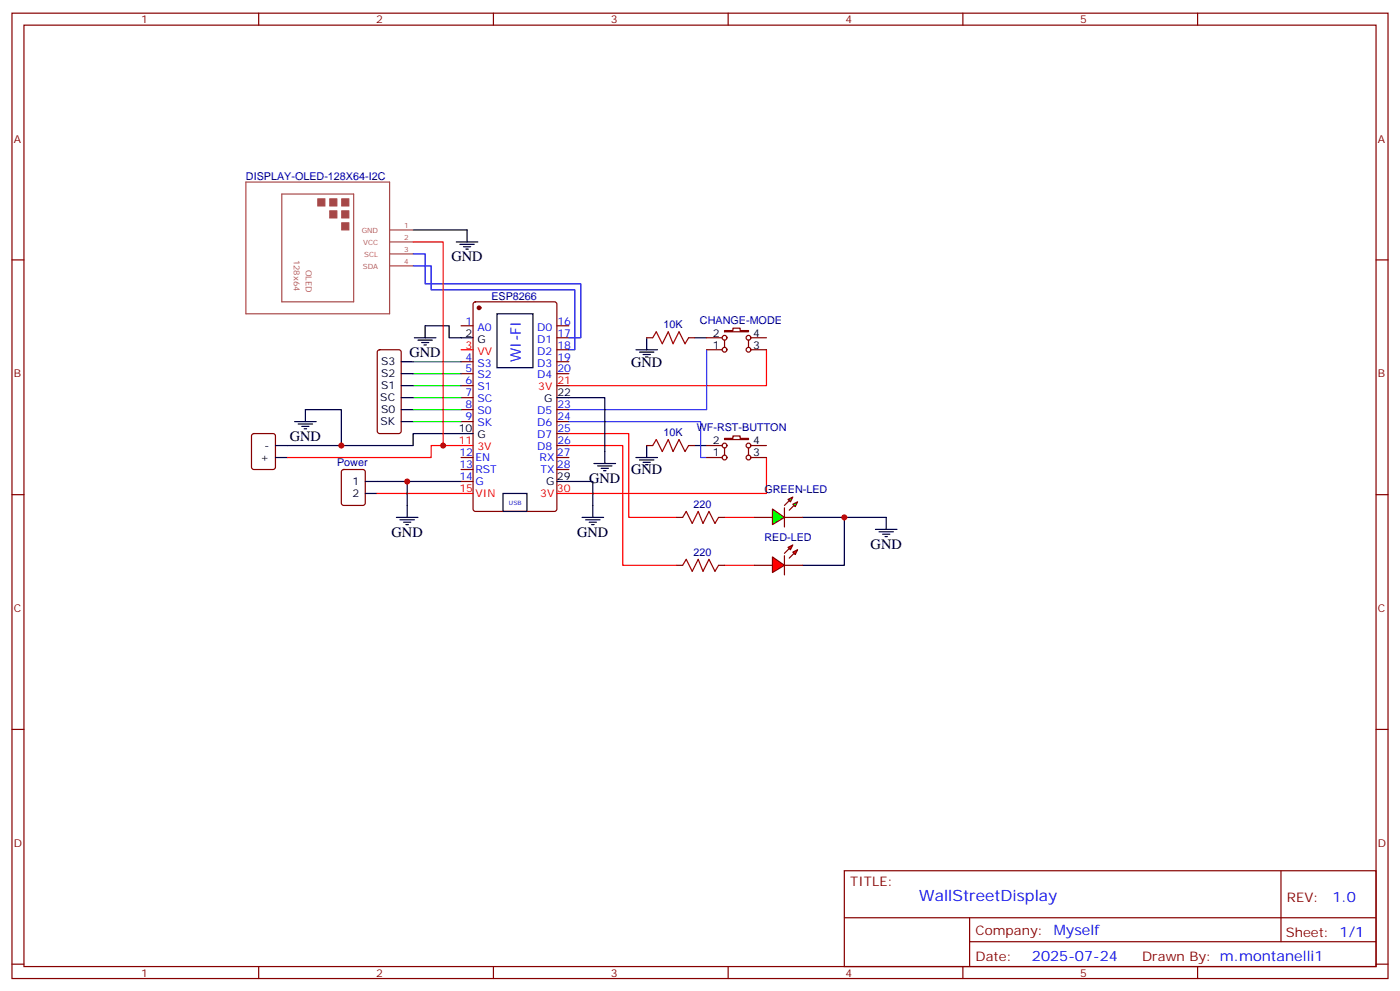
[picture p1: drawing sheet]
<svg xmlns="http://www.w3.org/2000/svg" width="412mm" height="292mm" viewBox="0 0 412 292" stroke-linecap="round" stroke-linejoin="round" font-family="sans-serif">
<g fill="none" stroke="#870000" stroke-width=".35">
<path d="M3.5 3.9h405.4v284.3h-405.4zM7.1 7.4h398.2v277.3h-398.2zM76.2 3.9v3.5M145.3 3.9v3.5M214.5 3.9v3.5M283.6 3.9v3.5M352.8 3.9v3.5M3.5 76.6h3.6M405.3 76.6h3.6M135.8 96h3.5M139.6 89.1l.5-.2h23.2l.7 .4v60.6l-.4 .7h-23.5l-.7-.4-.1-60.6zM164 96h3.6"/>
<path d="M164 99.5h3.6M135.8 106.5h3.5M135.8 110.1h3.5M135.8 113.6h3.5M135.8 117.1h3.5M164 106.5h3.6M164 110.1h3.6M164 113.6h3.6M164 103h3.6M100.8 138.5l.4-.2h5.7l.6 .4 .1 9.5-.5 .6-5.9 .1-.6-.5-.1-9.4zM135.8 120.7h3.5M135.8 124.2h3.5"/>
<path d="M135.8 134.8h3.5M135.8 138.3h3.5M164 120.7h3.6M164 124.2h3.6M164 131.2h3.6M164 127.7h3.6M164 134.8h3.6M164 138.3h3.6M3.5 145.7h3.6M135.8 141.8h3.5M405.3 145.7h3.6M3.5 214.8h3.6"/>
<path d="M405.3 214.8h3.6M248.7 256.5h156.6v28.2h-156.6zM377.3 256.5v20.9M248.7 270.3h156.5M285.6 277.4h119.6M285.6 270.3v14.1M3.5 284h3.6M76.2 284.7v3.5M145.3 284.7v3.5M214.5 284.7v3.5M283.6 284.7v3.5M352.8 284.7v3.5"/>
<path d="M405.3 284h3.6"/>
</g>
<circle cx="141.1" cy="90.7" r=".53" fill="#870000" stroke="#870000" stroke-width=".35"/>
<g fill="none" stroke="#000" stroke-width=".35">
<path d="M135.8 99.5h3.5M146.4 92.4h10.6v15.9h-10.6zM190.5 99.5v3.5M204.6 99.5h3.5M164 117.1h3.6M187.3 103h6.4M188.4 103.7h4.2M189.4 104.4h2.2M190.1 105.1h.8M135.8 127.7h3.5M187.3 134.8h6.4M188.4 135.5h4.2"/>
<path d="M189.4 136.2h2.2M190.1 136.9h.8M190.5 131.2v3.6M204.6 131.2h3.5M107.6 141.8h28.2M107.6 145.3h3.5M148.2 145.3h7v5.3h-7zM164 141.8h3.6M236.4 152.4h24.7v3.5M248.7 152.4v14.1h-12.3M257.9 155.9h6.3M258.9 156.6h4.3"/>
<path d="M260 157.3h2.1M260.7 158h.7"/>
</g>
<path d="M135.8 103h3.5M225.8 103v10.6h-58.2M135.8 131.2h3.5M167.6 127.7h17.6v24.7h14.1M167.6 131.2h15.8v35.3h15.9M225.8 134.8v10.5h-61.8M111.1 145.3h28.2M213.4 152.4h8.8M213.4 166.5h8.8" fill="none" stroke="#f00" stroke-width=".35"/>
<path d="M121.7 78.3h5.3v7.1h42.3v17.6h-1.7M121.7 74.8h3.5v8.8h45.9v15.9h-3.5M208.1 103v17.7h-40.5M167.6 124.2h38.8v10.6h1.7" fill="none" stroke="#00f" stroke-width=".35"/>
<g fill="#f00" stroke="#870000" stroke-width=".35">
<path d="M227.5 164l3.6 2.5-3.6 2.1z"/>
<path d="M231.1 163.7v5.6z"/>
</g>
<g fill="#870000" stroke="#870000" stroke-width=".35">
<path d="M231.1 163l1.4-1.4z"/>
<path d="M232.5 164.4l1.4-1.4z"/>
</g>
<g fill="#f00" stroke="#870000" stroke-width=".35">
<path d="M232.1 161.2l1.4-.7-.7 1.4z"/>
<path d="M233.5 162.6l1.4-.7-.7 1.4z"/>
</g>
<path d="M222.2 152.4h5.3M231.1 152.4h5.3M222.2 166.5h5.3M231.1 166.5h5.3" fill="none" stroke="#870000" stroke-width=".35"/>
<g fill="#0f0" stroke="#870000" stroke-width=".35">
<path d="M233.5 148.5l1.4-.7-.7 1.4z"/>
<path d="M232.1 147.1l1.4-.7-.7 1.4z"/>
</g>
<g fill="#870000" stroke="#870000" stroke-width=".35">
<path d="M232.5 150.3l1.4-1.4z"/>
<path d="M231.1 148.9l1.4-1.4z"/>
</g>
<path d="M231.1 149.6v5.6z" fill="#f00" stroke="#870000" stroke-width=".35"/>
<path d="M227.5 149.9l3.6 2.5-3.6 2.1z" fill="#0f0" stroke="#870000" stroke-width=".35"/>
<g fill="none" stroke="#870000" stroke-width=".35">
<path d="M190.5 99.5h1.8M202.8 99.5h1.8M208.1 99.5h4.6M213.4 97.4h2.5v-.7h2.1v.7h2.5v.3h-7.1zM221.2 99.5h4.6M111.4 103.2l.4-.2h5.7l.6 .4 .1 23.6-.5 .7h-5.9l-.6-.5-.1-23.5zM208.1 103h4.6M213.4 100.2v2.1M220.5 100.2v2.1M221.2 103h4.6M74.3 127.9l.5-.2h5.6l.7 .4v9.5l-.4 .6-5.9 .1-.7-.5v-9.4zM190.5 131.2h1.8"/>
<path d="M202.8 131.2h1.8M208.1 134.8h4.6M208.1 131.2h4.6M213.4 129.1h2.5v-.7h2.1v.7h2.5v.4h-7.1zM213.4 131.9v2.2M220.5 131.9v2.2M221.2 134.8h4.6M221.2 131.2h4.6M199.3 152.4h1.8M211.7 152.4h1.7M199.3 166.5h1.8M211.7 166.5h1.7"/>
<circle cx="213.4" cy="99.5" r=".71"/>
<circle cx="220.5" cy="99.5" r=".71"/>
<circle cx="213.4" cy="103" r=".71"/>
<circle cx="220.5" cy="103" r=".71"/>
<circle cx="213.4" cy="131.2" r=".71"/>
<circle cx="213.4" cy="134.8" r=".71"/>
<circle cx="220.5" cy="134.8" r=".71"/>
<circle cx="220.5" cy="131.2" r=".71"/>
</g>
<path d="M192.3 99.5l1-1.8 1.8 3.5 1.7-3.5 1.5 3.5 1.7-3.5 1.8 3.5 1-1.7M192.3 131.2l1-1.7 1.8 3.5 1.7-3.5 1.5 3.5 1.7-3.5 1.8 3.5 1-1.8M201.1 152.4l1-1.8 1.8 3.6 1.8-3.6 1.4 3.6 1.7-3.6 1.8 3.6 1.1-1.8M201.1 166.5l1-1.8 1.8 3.6 1.8-3.6 1.4 3.6 1.7-3.6 1.8 3.6 1.1-1.8" fill="none" stroke="#a10000" stroke-width=".35"/>
<g fill="none" stroke="#000" stroke-width=".35">
<path d="M121.7 67.7h15.9v3.6M134.4 71.3h6.4M135.5 72h4.2M136.5 72.7h2.1M137.2 73.4h.7M122.1 99.5h6.3M125.2 99.5v-3.5h7.1v3.5h3.5M118.2 117.1h3.5M118.2 113.6h3.5M118.2 110.1h3.5M118.2 106.5h3.5M123.1 100.2h4.3"/>
<path d="M124.2 100.9h2.1M124.9 101.6h.7M167.6 117.1h10.6v19.4M81.1 134.8h3.6M86.8 124.2h6.3M87.8 124.9h4.3M88.9 125.6h2.1M89.6 126.3h.7M90 124.2v-3.5h10.5v10.5M118.2 124.2h3.5M118.2 120.7h3.5M135.8 127.7h-14.1v3.5h-40.6"/>
<path d="M175 136.5h6.3M176 137.2h4.3M177.1 137.9h2.1M177.8 138.6h.7M116.8 152.4h6.3M117.8 153.1h4.3M118.9 153.8h2.1M119.6 154.5h.7M119.9 141.8v10.6M167.6 141.8h7v10.6M171.4 152.4h6.4M172.5 153.1h4.2"/>
<path d="M173.6 153.8h2.1M174.3 154.5h.7"/>
</g>
<path d="M121.7 71.3h8.8v59.9M135.8 131.2h-8.8v3.6h-42.3" fill="none" stroke="#f00" stroke-width=".35"/>
<path d="M121.7 106.5h14.1M121.7 110.1h14.1M121.7 113.6h14.1M121.7 117.1h14.1M121.7 120.7h14.1M121.7 124.2h14.1" fill="none" stroke="#008700" stroke-width=".35"/>
<path d="M72.4 53.6h42.4v38.8h-42.4zM83 57.2h21.2v31.7h-21.2zM114.8 67.7h6.9M114.8 71.3h6.9M114.8 74.8h6.9M114.8 78.3h6.9" fill="none" stroke="#a64a4a" stroke-width=".35"/>
<g fill="#a64a4a" stroke="#a64a4a" stroke-width=".29">
<path d="M100.7 58.6h2.1v2.1h-2.1z"/>
<path d="M100.7 62.1h2.1v2.1h-2.1z"/>
<path d="M97.1 58.6h2.1v2.1h-2.1z"/>
<path d="M100.7 65.6h2.1v2.1h-2.1z"/>
<path d="M93.6 58.6h2.1v2.1h-2.1z"/>
<path d="M97.1 62.1h2.1v2.1h-2.1z"/>
</g>
<g fill="#c00">
<circle cx="248.7" cy="152.4" r=".88"/>
<circle cx="100.5" cy="131.2" r=".88"/>
<circle cx="119.9" cy="141.8" r=".88"/>
<circle cx="130.5" cy="131.2" r=".88"/>
</g>
<text font-size="4.6" fill="#00f" x="270.8" y="265.5">WallStreetDisplay</text>
<g font-size="4.2">
<text x="133" y="76.9">GND</text>
<text x="120.6" y="105.1">GND</text>
<text x="185.9" y="108">GND</text>
<text x="85.4" y="129.8">GND</text>
<text x="173.6" y="142.2">GND</text>
<text x="185.9" y="139.7">GND</text>
<text x="115.4" y="158">GND</text>
<text x="170" y="158">GND</text>
<text x="256.5" y="161.6">GND</text>
</g>
<g font-size="4.2" fill="#00f">
<text x="153.5" y="106.5" transform="rotate(-90 153.5 106.5)">WI-FI</text>
<text x="392.5" y="265.7">1.0</text>
<text x="310.4" y="275.5">Myself</text>
<text x="304" y="283.1">2025-07-24</text>
</g>
<g font-size="3.9" fill="#800">
<text x="250.5" y="261.1">TITLE:</text>
<text x="379.1" y="265.7">REV:</text>
<text x="287.4" y="275.3">Company:</text>
<text x="378.7" y="275.9">Sheet: 1/1</text>
<text x="287.4" y="282.9">Date:</text>
<text x="336.4" y="283">Drawn By: m.montanelli1</text>
</g>
<g font-size="3.2" fill="#800">
<text x="41.6" y="6.9">1</text>
<text x="110.8" y="6.9">2</text>
<text x="179.9" y="6.9">3</text>
<text x="249.1" y="6.9">4</text>
<text x="318.2" y="6.9">5</text>
<text x="4.1" y="42">A</text>
<text x="405.9" y="42">A</text>
<text x="4.1" y="111.1">B</text>
<text x="405.9" y="111.1">B</text>
<text x="4.1" y="180.3">C</text>
<text x="405.9" y="180.3">C</text>
<text x="4.1" y="249.4">D</text>
<text x="405.9" y="249.4">D</text>
<text x="41.6" y="287.7">1</text>
<text x="110.8" y="287.7">2</text>
<text x="179.9" y="287.7">3</text>
<text x="249.1" y="287.7">4</text>
<text x="318.2" y="287.7">5</text>
</g>
<g font-size="3.2" fill="#000080">
<text x="72.4" y="53">DISPLAY-OLED-128X64-I2C</text>
<text x="144.7" y="88.3">ESP8266</text>
<text x="206.2" y="95.3">CHANGE-MODE</text>
<text x="195.4" y="96.7">10K</text>
<text x="195.4" y="128.4">10K</text>
<text x="205.2" y="127.1">WF-RST-BUTTON</text>
<text x="99.3" y="137.2">Power</text>
<text x="204.3" y="149.6">220</text>
<text x="225.2" y="145.3">GREEN-LED</text>
<text x="225.2" y="159.5">RED-LED</text>
<text x="204.3" y="163.7">220</text>
</g>
<g font-size="3.2" fill="#00f">
<text x="137.2" y="95.6">1</text>
<text x="164.2" y="95.6">16</text>
<text x="140.7" y="97.4">A0</text>
<text x="158.3" y="100.9">D1</text>
<text x="158.3" y="97.4">D0</text>
<text x="164.2" y="99.1">17</text>
<text x="137.2" y="106.2">4</text>
<text x="140.7" y="108">S3</text>
<text x="158.3" y="108">D3</text>
<text x="158.3" y="104.4">D2</text>
<text x="164.2" y="106.2">19</text>
<text x="164.2" y="102.7">18</text>
<text x="137.2" y="109.7">5</text>
<text x="137.2" y="113.2">6</text>
<text x="140.7" y="111.5">S2</text>
<text x="158.3" y="111.5">D4</text>
<text x="164.2" y="109.7">20</text>
<text x="137.2" y="116.8">7</text>
<text x="140.7" y="115">S1</text>
<text x="140.7" y="118.5">SC</text>
<text x="137.2" y="120.3">8</text>
<text x="137.2" y="123.8">9</text>
<text x="140.7" y="122.1">S0</text>
<text x="140.7" y="125.6">SK</text>
<text x="158.3" y="125.6">D6</text>
<text x="158.3" y="122.1">D5</text>
<text x="164.2" y="123.8">24</text>
<text x="164.2" y="120.3">23</text>
<text x="158.3" y="129.1">D7</text>
<text x="164.2" y="130.9">26</text>
<text x="164.2" y="127.4">25</text>
<text x="135.3" y="134.4">12</text>
<text x="135.3" y="137.9">13</text>
<text x="140.1" y="135.8">EN</text>
<text x="158.3" y="132.6">D8</text>
<text x="159" y="135.8">RX</text>
<text x="164" y="134.4">27</text>
<text x="164" y="137.9">28</text>
<text x="135.3" y="141.5">14</text>
<text x="140.1" y="139.3">RST</text>
<text x="140.1" y="142.9">G</text>
<text x="159.2" y="139.3">TX</text>
</g>
<g font-size="3.2">
<text x="137.2" y="99.1">2</text>
<text x="140.7" y="100.9">G</text>
<text x="210" y="99.1">2</text>
<text x="221.9" y="99.1">4</text>
<text x="112.2" y="107.6">S3</text>
<text x="210" y="102.7">1</text>
<text x="221.9" y="102.7">3</text>
<text x="112.2" y="111.1">S2</text>
<text x="112" y="118.2">SC</text>
<text x="112.2" y="114.7">S1</text>
<text x="160.3" y="118.5">G</text>
<text x="164.2" y="116.8">22</text>
<text x="112.1" y="125.2">SK</text>
<text x="112.2" y="121.7">S0</text>
<text x="135.1" y="127.4">10</text>
<text x="140.7" y="129.1">G</text>
<text x="210" y="130.9">2</text>
<text x="221.9" y="130.9">4</text>
<text x="76.8" y="135.8">+</text>
<text x="77.9" y="132.3">-</text>
<text x="210" y="134.4">1</text>
<text x="221.9" y="134.4">3</text>
<text x="103.8" y="142.9">1</text>
<text x="160.9" y="142.9">G</text>
<text x="164" y="141.5">29</text>
<text x="103.8" y="146.4">2</text>
</g>
<g font-size="3.2" fill="#f00">
<text x="137.2" y="102.7">3</text>
<text x="140.7" y="104.4">VV</text>
<text x="164.2" y="113.2">21</text>
<text x="158.6" y="115">3V</text>
<text x="135.1" y="130.9">11</text>
<text x="140.7" y="132.6">3V</text>
<text x="135.3" y="145">15</text>
<text x="140.1" y="146.4">VIN</text>
<text x="159.2" y="146.4">3V</text>
<text x="164" y="145">30</text>
</g>
<g font-size="2.5" fill="#a54b4b">
<text x="86.5" y="76.5" transform="rotate(90 86.5 76.5)">128x64</text>
<text x="90.1" y="79.4" transform="rotate(90 90.1 79.4)">OLED</text>
</g>
<g font-size="2.1" fill="#a54b4b">
<text x="106.5" y="68.8">GND</text>
<text x="119" y="67">1</text>
<text x="119" y="70.6">2</text>
<text x="107" y="72.3">VCC</text>
<text x="107.3" y="75.8">SCL</text>
<text x="119" y="74.1">3</text>
<text x="119" y="77.6">4</text>
<text x="106.9" y="79.4">SDA</text>
</g>
<text font-size="1.8" fill="#00f" x="149.9" y="148.9">USB</text>
</svg>
